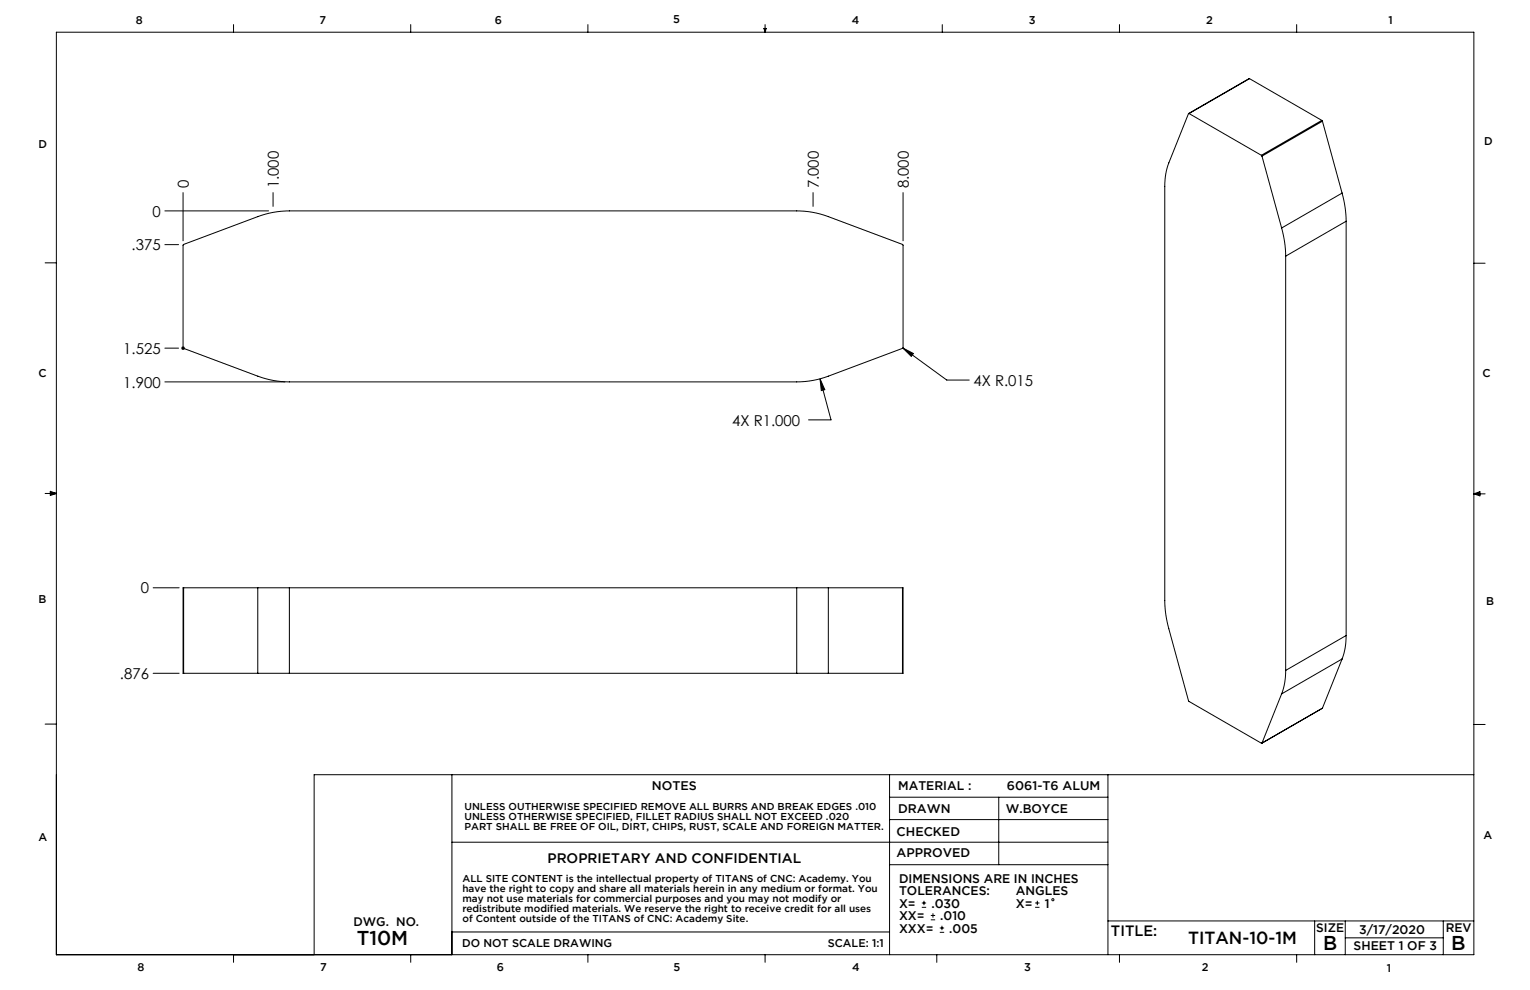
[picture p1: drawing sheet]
<svg xmlns="http://www.w3.org/2000/svg" width="432mm" height="279mm" viewBox="0 0 432 279" stroke-linecap="round" stroke-linejoin="round" font-family="sans-serif">
<g fill="none" stroke="#000" stroke-width=".28">
<path d="M15.9 9.1h400.1v260.3h-400.1zM65.9 6.9v2.2M115.9 6.9v2.2M165.9 6.9v2.2M215.6 8h.6l-.3 1.1zM215.7 8l.2 1.1M215.9 6.9v2.2M216 8l-.1 1.1M265.9 6.9v2.2M315.9 6.9v2.2M365.9 6.9v2.2M335.6 32l-.2 .1-5.5 13.9a17.9 17.9 0 0 0-1.2 6.6v116.9a30.4 30.4 0 0 0 1.2 8l5.6 20.4 20.5 11.9 5.7-14"/>
<path d="M335.6 32l20.4 11.8M352.6 22.2l-17.1 9.8M352.6 22.2l-17 9.8M352.6 22.2l20.5 11.8M373.1 34l.1 .2M373.1 34l-17.1 9.8M373.2 34.2l-17 9.9M373.2 34.2l5.6 20.3M46.5 59.5h29.3M51.7 54.4v13.6M77.1 54.4v3.9M229.5 54.4v3.9"/>
<path d="M254.9 54.4v13.6M356 43.8l.2 .3M356.2 44.1l5.5 20.2M378.8 54.5a30.4 30.4 0 0 1 1.1 7.9M378.8 54.5l-17.1 9.8M12.7 74.2h3.2M46.5 69h3.9M361.7 64.3a30.4 30.4 0 0 1 1.1 8M362.8 72.3v116.9M379.9 62.4l-17.1 9.9M379.9 62.4v117M416 74.3h3.1"/>
<path d="M46.5 98.3h3.9M51.2 98.3h1M51.3 97.9l.7 .7M51.7 98.1l.1 .2 20.9 7.9a25.4 25.4 0 0 0 9 1.6h143.2a25.4 25.4 0 0 0 8.9-1.6l20.9-7.9 .2-.2-.1-29-21-8a25.4 25.4 0 0 0-8.9-1.6h-143.2a25.4 25.4 0 0 0-9 1.6l-21 8v29.7M52 97.9l-.7 .7M254.8 98.2l3 1.6-.6 .8zM254.8 98.2l12.4 9.1h6.3M46.5 107.8h33.9M231.4 106.9l1.4 3.1-1 .2zM231.4 106.9l3.1 11.6h-6.3M12.7 139.3h3.2M14.2 139l1.7 .3"/>
<path d="M14.2 138.7l1.7 .6-1.7 .5zM15.9 139.3l-1.7 .2M416 139.4h3.1M416 139.4l1.7-.6v1.1zM416 139.4l1.7 .2M417.7 139.1l-1.7 .3M43.2 165.9h7.4M51.8 165.9h-.1v24.1h.1M51.8 165.9h21M51.8 165.9v24.1M72.8 165.9h8.9M72.8 165.9v24.1"/>
<path d="M81.7 165.9h143.2M81.7 165.9v24.1M224.9 165.9h8.9M224.9 165.9v24.1M233.8 165.9h20.9M233.8 165.9v24.1M254.7 165.9h.2v24.1h-.2M254.7 165.9v24.1M379.9 179.4a17.9 17.9 0 0 1-1.1 6.6M379.9 179.4l-17.1 9.8M43.2 190h7.4M51.8 190h21"/>
<path d="M72.8 190h8.9M81.7 190h143.2M224.9 190h8.9M233.8 190h20.9M362.8 189.2a17.9 17.9 0 0 1-1.1 6.6M373.2 199.9h.1M373.2 199.9l-17.1 9.9M378.8 186l-17.1 9.8M378.8 186l-5.6 13.9M12.7 204.4h3.2M127.5 218.6v50.8M251.1 218.6v50.8"/>
<path d="M312.7 218.6v50.8M416 204.5h3.1M416 218.6h-327.3v50.8M127.5 237.7h185.2M251.1 231.3h61.6M251.1 225h61.6M281.9 225v19M251.1 244h61.6M260.2 256.1h1.2M260.2 254.8h1.2M260.8 254.2v1.3M262.7 259.6h1.2"/>
<path d="M262.7 258.4h1.2M263.3 257.8v1.2M292.1 256.1h1.3M292.1 254.8h1.3M292.8 254.2v1.3M312.7 259.9h103.3M371 259.9v9.5M379.7 259.9v9.5M407.3 259.9v9.5M65.9 269.4v2.2M115.9 269.4v2.2M127.5 263h123.6"/>
<path d="M165.9 269.4v2.2M215.9 269.4v2.2M264.4 269.4v2.2M265.2 263.1h1.3M265.2 261.9h1.3M265.8 261.3v1.2M315.9 269.4v2.2M365.9 269.4v2.2M379.7 264.7h27.6"/>
<circle cx="297.1" cy="253.9" r=".31"/>
</g>
<path d="M76.6 59.5h1M76.7 59.2l.7 .7M77.1 59v1M77.4 59.2l-.7 .7M229 59.5h1M229.1 59.2l.7 .7M229.5 59v1M229.8 59.2l-.7 .7M51.2 69h1M51.3 68.7l.7 .7M51.7 68.5v1M52 68.7l-.7 .7" fill="none" stroke="#fff" stroke-width=".28"/>
<path d="M231.4 106.9l.4 3.3 1-.2zM254.8 98.2l2.4 2.4 .6-.8z" fill="#000"/>
<g font-size="5.6">
<text x="100.7" y="266.6">T10M</text>
<text x="373.4" y="268.2">B</text>
<text x="409.6" y="268.2">B</text>
</g>
<text font-size="4.9" x="335.3" y="266.4">TITAN-10-1M</text>
<g font-size="4.2">
<text x="53.3" y="53.2" transform="rotate(-90 53.3 53.2)">0</text>
<text x="78.7" y="53.2" transform="rotate(-90 78.7 53.2)">1.000</text>
<text x="231.1" y="53.2" transform="rotate(-90 231.1 53.2)">7.000</text>
<text x="256.5" y="53.2" transform="rotate(-90 256.5 53.2)">8.000</text>
<text x="43" y="61.1">0</text>
<text x="37.1" y="70.6">.375</text>
<text x="34.8" y="99.9">1.525</text>
<text x="34.8" y="109.4">1.900</text>
<text x="274.7" y="108.9">4X R.015</text>
<text x="206.6" y="120.1">4X R1.000</text>
<text x="39.7" y="167.5">0</text>
<text x="33.8" y="191.6">.876</text>
<text x="313.5" y="264.2">TITLE:</text>
</g>
<text font-size="3.9" x="154.5" y="243.5">PROPRIETARY AND CONFIDENTIAL</text>
<g font-size="3.5">
<text x="184" y="223">NOTES</text>
<text x="253.5" y="223.1">MATERIAL :</text>
<text x="284.2" y="223">6061-T6 ALUM</text>
<text x="253.4" y="229.4">DRAWN</text>
<text x="283.8" y="229.4">W.BOYCE</text>
<text x="253" y="235.8">CHECKED</text>
<text x="253" y="242">APPROVED</text>
<text x="253.7" y="249.1">DIMENSIONS ARE IN INCHES</text>
<text x="253.7" y="252.6">TOLERANCES:</text>
<text x="253.7" y="256.1">X=</text>
<text x="262.9" y="256.1">.030</text>
<text x="286.7" y="252.6">ANGLES</text>
<text x="286.7" y="256.1">X=</text>
<text x="294.8" y="256.1">1</text>
<text x="99.7" y="261.5">DWG. NO.</text>
<text x="253.7" y="263.2">XXX=</text>
<text x="253.7" y="259.7">XX=</text>
<text x="265.4" y="259.7">.010</text>
<text x="267.9" y="263.2">.005</text>
<text x="371.5" y="263.2">SIZE</text>
<text x="383.6" y="263.5">3/17/2020</text>
<text x="408" y="263.2">REV</text>
<text x="382" y="268.2">SHEET 1 OF 3</text>
</g>
<g font-size="3.2">
<text x="38.3" y="6.8">8</text>
<text x="90.2" y="6.8">7</text>
<text x="139.7" y="6.6">6</text>
<text x="190" y="6.6">5</text>
<text x="240.4" y="6.7">4</text>
<text x="290.4" y="6.8">3</text>
<text x="340.4" y="6.7">2</text>
<text x="391.9" y="6.8">1</text>
<text x="10.9" y="41.7">D</text>
<text x="418.9" y="40.8">D</text>
<text x="10.9" y="106.4">C</text>
<text x="418.4" y="106.5">C</text>
<text x="10.8" y="170.3">B</text>
<text x="419.4" y="170.7">B</text>
<text x="10.8" y="237.3">A</text>
<text x="418.6" y="236.9">A</text>
<text x="130.4" y="267.2">DO NOT SCALE DRAWING</text>
<text x="233.6" y="267.2">SCALE: 1:1</text>
<text x="38.8" y="273.9">8</text>
<text x="90.4" y="273.9">7</text>
<text x="140.2" y="273.9">6</text>
<text x="190.1" y="274">5</text>
<text x="240.5" y="273.9">4</text>
<text x="289" y="274">3</text>
<text x="339.1" y="274">2</text>
<text x="391.4" y="274.2">1</text>
</g>
<g font-size="2.8">
<text x="131.1" y="228.7">UNLESS OUTHERWISE SPECIFIED REMOVE ALL BURRS AND BREAK EDGES .010</text>
<text x="131.1" y="231.6">UNLESS OTHERWISE SPECIFIED, FILLET RADIUS SHALL NOT EXCEED .020</text>
<text x="131.1" y="234.4">PART SHALL BE FREE OF OIL, DIRT, CHIPS, RUST, SCALE AND FOREIGN MATTER.</text>
<text x="130.5" y="248.9">ALL SITE CONTENT is the intellectual property of TITANS of CNC: Academy. You</text>
<text x="130.5" y="251.8">have the right to copy and share all materials herein in any medium or format. You</text>
<text x="130.5" y="254.6">may not use materials for commercial purposes and you may not modify or</text>
<text x="130.5" y="257.4">redistribute modified materials. We reserve the right to receive credit for all uses</text>
<text x="130.5" y="260.2">of Content outside of the TITANS of CNC: Academy Site.</text>
</g>
</svg>
